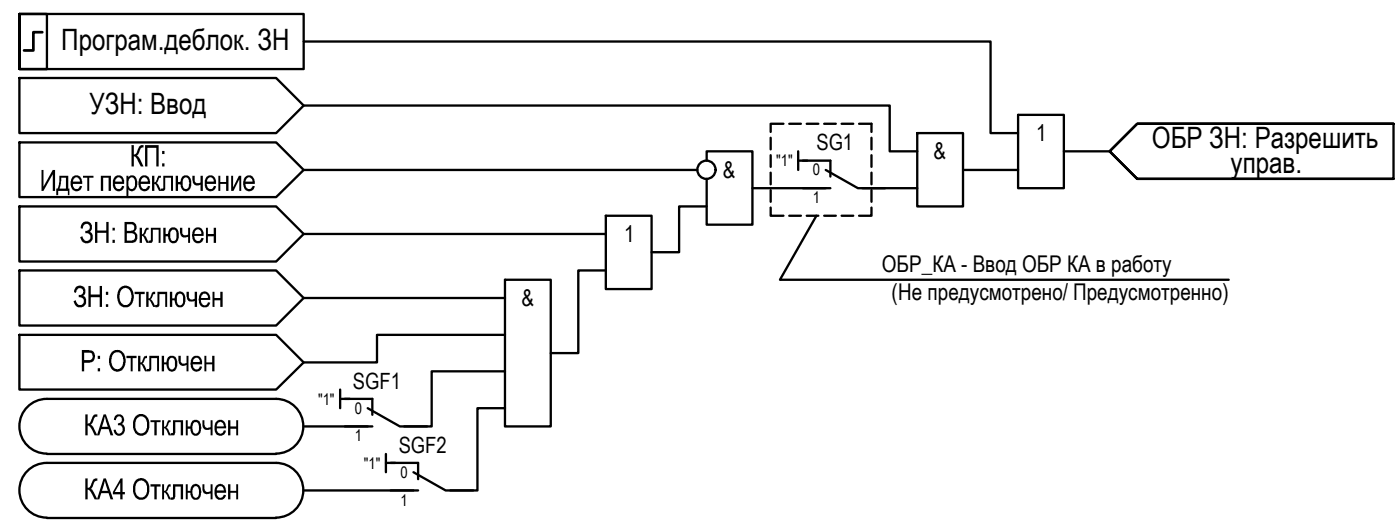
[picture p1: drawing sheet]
<svg xmlns="http://www.w3.org/2000/svg" width="153mm" height="57mm" viewBox="0 0 153 57" stroke-linecap="round" stroke-linejoin="round" font-family="sans-serif">
<!-- layer: 0 -->
<g fill="none" stroke="#000" stroke-width=".25">
<path d="M2.1 15.5h28l3 3-3 3h-28zM2.1 1.5v6h3v-6h-3h31v6h-31zM2.1 8.5h28l3 3-3 3h-28zM33.1 11.5h64v5h3M33.1 4.5h75v10h3M33.1 18.5h43M77.1 17.5v-1h5v8h-5v-5M84.1 15v1.3M84.1 16.9v1.3M84.1 18.8v1.3M85.5 13.5h-1.4v.9M86.1 13.5h1.3"/>
<path d="M87.1 16.5v2M87.1 17.5h1M88.1 13.5h1.2M90 13.5h1.2M91.9 13.5h1.2M93.8 13.5h1.3v.9M95.1 15v1.3M95.1 16.9v1.3M95.1 18.8v1.3M100.1 14.5h5v8h-5zM105.1 18.5h6M111.1 12.5h5v8h-5z"/>
<path d="M116.1 16.5h5M152.1 13.5h-28l-3 3 3 3h28v-6h-28l-3 3 3 3h28M2.1 29.5h28l3 3-3 3h-28zM2.1 22.5h28l3 3-3 3h-28zM2.1 36.5h28l3 3-3 3h-28zM33.1 32.5h22M33.1 25.5h33M55.1 30.5h5v16h-5zM55.1 36.5h-14v3h-8M66.1 23.5h5v8h-5zM66.1 29.5h-3v9h-3M77.1 22.5h-3v5h-3"/>
<path d="M82.1 20.5h8M84.1 22.6v.9h1.4M84.1 20.7v1.3M86.1 23.5h1.3M88.1 23.5h1.2M89.1 23.5l-4 7h49M90 23.5h1.2M91.9 23.5h1.2M94.1 20.5h6M95.1 22.6v.9h-1.3M95.1 20.7v1.3M5.1 43.5a2.98 2.98 0 0 0-3 3 2.98 2.98 0 0 0 3 3"/>
<path d="M5.1 50.5a2.98 2.98 0 0 0-3 3 2.98 2.98 0 0 0 3 3M5.1 43.5h25M5.1 49.5h25M5.1 50.5h25M5.1 56.5h25M30.1 43.5a2.98 2.98 0 0 1 3 3 2.98 2.98 0 0 1-3 3M30.1 50.5a2.98 2.98 0 0 1 3 3 2.98 2.98 0 0 1-3 3M33.1 46.5h7M33.1 53.5h12M37.1 42.5v2M37.1 43.5h1M42.1 49.5v2"/>
<path d="M42.1 50.5h1M55.1 40.5h-8v6h-3M55.1 44.5h-3v9h-3"/>
<circle cx="77.1" cy="18.5" r=".99"/>
</g>
<g fill="#000">
<path d="M4.5 18.5h.2v1.9l1.1-1.9h.2v2.3h-.2v-1.8l-1.1 1.8h-.2zM9.1 19.2h1.1v.2h-.5v1.4h-.2v-1.4h-.4zM11 19.2h1.1v1.6h-.2v-1.4h-.6v1.4h-.3zM16.6 19.2h.2v.7l.3-.3a.44 .44 0 0 1 .5-.4v.2h-.2l-.2 .5-.1 .1 .2 .2 .3 .6h-.2l-.5-.7h-.1v.7h-.2zM17.8 19.2h1.1v1.6h-.2v-1.4h-.7v.8a.4 .4 0 0 1-.3 .6h-.1v-.2l.2-.1zM21 19.2h.3v.3a.39 .39 0 0 0 .1 .5 .39 .39 0 0 0 .5-.1v-.7h.2v1.6h-.2v-.6h-.1a.55 .55 0 0 1-.6 0 .55 .55 0 0 1-.2-.6zM23.8 19.2h.2v.7h.7v-.7h.2v1.6h-.2v-.7h-.7v.7h-.2zM25.2 19.2h.2v1.2l.7-1.2h.2v1.6h-.2v-1.2l-.6 1.2h-.3zM19.5 38.8h.2v.4a.39 .39 0 0 0 .2 .4 .39 .39 0 0 0 .5 0v-.8h.2v1.7h-.2v-.7l-.1 .1a.58 .58 0 0 1-.8-.6zM19.6 24.9h.3v.2a.41 .41 0 0 0 .1 .5 .41 .41 0 0 0 .5 0v-.7h.2v1.6h-.2v-.7l-.1 .1a.55 .55 0 0 1-.5-.1 .55 .55 0 0 1-.3-.5zM20.4 31.8h.2v.4a.4 .4 0 0 0 .2 .4 .4 .4 0 0 0 .5 0v-.8h.2v1.7h-.2v-.6h-.3a.42 .42 0 0 1-.6-.5zM22.3 38.8h.2v.7h.7v-.7h.2v1.7h-.2v-.7h-.7v.7h-.2z"/>
<path d="M22.5 24.9h.2v.6h.6v-.6h.3v1.6h-.3v-.7h-.6v.7h-.2zM23.2 31.8h.2v.7h.6v-.7h.3v1.7h-.3v-.7h-.6v.7h-.2zM22.1 45.8h.2v.3a.39 .39 0 0 0 .1 .5 .39 .39 0 0 0 .5 0h.1v-.8h.2v1.7h-.2v-.7l-.2 .1a.52 .52 0 0 1-.7-.6zM22.1 52.8h.2v.4a.39 .39 0 0 0 .2 .4 .39 .39 0 0 0 .4 0l.1-.8h.2v1.7h-.2v-.7h-.1a.53 .53 0 0 1-.6 0 .53 .53 0 0 1-.2-.5zM24.9 45.8h.2v.7h.7v-.7h.2v1.7h-.2v-.7h-.7v.7h-.2zM24.9 52.8h.2v.8h.7v-.8h.2v1.7h-.2v-.7h-.7v.7h-.2z"/>
<path d="M6.5 19.2h1v1.4h.1v.7h-.2v-.5h-1v.5h-.3v-.7l.2-.1 .1-.3zM6.7 19.4l-.1 .7-.1 .5h.7v-1.2z"/>
<path d="M19.2 19.2h.2v.7h.3l.1-.4a.56 .56 0 0 1 .6-.4 .56 .56 0 0 1 .5 .6v.6a.57 .57 0 0 1-.6 .6 .57 .57 0 0 1-.6-.6v-.2h-.3v.7h-.2zM20.1 19.4l-.2 .3v.2a.48 .48 0 0 0 .5 .7l.2-.2 .1-.5a.41 .41 0 0 0-.5-.5z"/>
<path d="M7.9 19.3a.6 .6 0 0 1 .7-.1 .6 .6 0 0 1 .3 .6l.1 .3h-1a.4 .4 0 0 0 .2 .5 .4 .4 0 0 0 .5-.3h.3l-.1 .1a.6 .6 0 0 1-.6 .5 .6 .6 0 0 1-.6-.6v-.5zM8.1 19.4l-.1 .4h.7a.39 .39 0 0 0-.2-.4 .39 .39 0 0 0-.4 0z"/>
<path d="M12.4 19.4h.1a.6 .6 0 0 1 .7-.2 .6 .6 0 0 1 .3 .7v.2h-1a.45 .45 0 0 0 .2 .4 .45 .45 0 0 0 .5 0l.1-.2h.2l-.1 .4a.7 .7 0 0 1-.8 0 .7 .7 0 0 1-.3-.8zM12.8 19.4l-.2 .2v.2h.7a.4 .4 0 0 0-.5-.4z"/>
<path d="M13.8 19.2h.2v.2a.47 .47 0 0 1 .5-.3 .47 .47 0 0 1 .4 .5l.1 .2-.1 .5a.53 .53 0 0 1-.3 .5 .53 .53 0 0 1-.6-.1v.8h-.2zM14.2 19.4l-.2 .3v.4a.38 .38 0 0 0 .2 .5 .38 .38 0 0 0 .4-.1l.1-.6a.4 .4 0 0 0-.5-.5z"/>
<path d="M15.3 19.3a.64 .64 0 0 1 .8-.1 .64 .64 0 0 1 .3 .7v.2h-1a.39 .39 0 0 0 .2 .5 .39 .39 0 0 0 .5-.2v-.1l.3 .1a.64 .64 0 0 1-.7 .5 .64 .64 0 0 1-.6-.7l.1-.6zM15.6 19.4l-.2 .4h.7a.41 .41 0 0 0-.5-.4z"/>
<path d="M17.7 38.8h.2v.7h.3l.1-.4a.58 .58 0 0 1 .6-.3 .58 .58 0 0 1 .4 .6v.5a.58 .58 0 0 1-.4 .6 .58 .58 0 0 1-.7-.3v-.4h-.3v.7h-.2zM18.6 39.1l-.2 .3v.2a.66 .66 0 0 0 .3 .7 .51 .51 0 0 0 .4-.7 .39 .39 0 0 0-.1-.4 .39 .39 0 0 0-.4-.1z"/>
<path d="M17.8 24.9h.3v.6h.2l.1-.3a.56 .56 0 0 1 .6-.4 .56 .56 0 0 1 .5 .6v.6a.55 .55 0 0 1-.6 .5 .55 .55 0 0 1-.5-.6l-.1-.1h-.2v.7h-.3zM18.8 25.1a1 1 0 0 0 0 1.2 .52 .52 0 0 0 .5-.8 .39 .39 0 0 0-.5-.4z"/>
<path d="M18.5 31.8h.3v.8h.3v-.2a.55 .55 0 0 1 .5-.6 .55 .55 0 0 1 .6 .5v.6l-.1 .4a.55 .55 0 0 1-.7 .2 .55 .55 0 0 1-.3-.6v-.1h-.3v.7h-.3zM19.5 32v.1a1.01 1.01 0 0 0 0 1.2 .43 .43 0 0 0 .5-.6 .44 .44 0 0 0-.4-.7z"/>
<path d="M21 39a.64 .64 0 0 1 .7-.1 .64 .64 0 0 1 .4 .7v.2h-1.1a.4 .4 0 0 0 .3 .5 .4 .4 0 0 0 .5-.3h.3a.63 .63 0 0 1-.8 .6 .63 .63 0 0 1-.5-.8v-.5zM21.3 39.1l-.3 .4h.8a.38 .38 0 0 0-.1-.4 .38 .38 0 0 0-.4 0z"/>
<path d="M21.2 24.9h.2a.69 .69 0 0 1 .8 .8h-1a.41 .41 0 0 0 .2 .5 .41 .41 0 0 0 .5 0l.1-.2h.2a.62 .62 0 0 1-.7 .5 .62 .62 0 0 1-.5-.7v-.5zM21.4 25.1l-.1 .2-.1 .2h.8a.42 .42 0 0 0-.6-.4z"/>
<path d="M21.9 32a.63 .63 0 0 1 .7-.1 .63 .63 0 0 1 .3 .7v.1h-1a.47 .47 0 0 0 .6 .6l.2-.3h.2v.2a.65 .65 0 0 1-.8 .3 .65 .65 0 0 1-.4-.7l.1-.6zM22.2 32l-.2 .2-.1 .3h.8a.4 .4 0 0 0-.5-.5z"/>
<path d="M22.5 19.3h.1a.63 .63 0 0 1 .7 0 .63 .63 0 0 1 .3 .6v.2h-1a.45 .45 0 0 0 .6 .5l.1-.3h.3l-.1 .2a.63 .63 0 0 1-.8 .3 .63 .63 0 0 1-.3-.8v-.4zM22.7 19.4l-.1 .4h.7a.36 .36 0 0 0-.1-.4 .36 .36 0 0 0-.5 0z"/>
<path d="M26.7 19.3h.1a.63 .63 0 0 1 .7-.1 .63 .63 0 0 1 .3 .6v.3h-1a.47 .47 0 0 0 .5 .5l.3-.3 .2 .1a.62 .62 0 0 1-.7 .5 .62 .62 0 0 1-.5-.7l-.1-.4zM27 19.4l-.2 .4h.8a.4 .4 0 0 0-.6-.4z"/>
<path d="M20.3 45.8h.2v.7h.3v-.1a.58 .58 0 0 1 .7-.6 .58 .58 0 0 1 .4 .7l.1 .3-.2 .5a.58 .58 0 0 1-.7 .2 .58 .58 0 0 1-.3-.6v-.1h-.3v.7h-.2zM21.2 46.1l-.2 .2v.4a.46 .46 0 0 0 .5 .6 .87 .87 0 0 0 0-1.2z"/>
<path d="M20.3 52.8h.2v.8h.3l.1-.4a.52 .52 0 0 1 .5-.4 .52 .52 0 0 1 .5 .5l.1 .3-.1 .3a.58 .58 0 0 1-.6 .6 .58 .58 0 0 1-.5-.7h-.3v.7h-.2zM21.3 53l-.3 .3v.4a.57 .57 0 0 0 .5 .6 .69 .69 0 0 0 .2-.9 .37 .37 0 0 0-.4-.4z"/>
<path d="M23.6 46a.6 .6 0 0 1 .7-.1 .6 .6 0 0 1 .3 .6l.1 .2h-1a.41 .41 0 0 0 .1 .5 .41 .41 0 0 0 .5 0l.1-.3 .3 .1-.1 .1a.65 .65 0 0 1-.8 .4 .65 .65 0 0 1-.4-.8l.1-.5zM23.8 46.1l-.1 .3v.1h.7a.39 .39 0 0 0-.1-.4 .39 .39 0 0 0-.5 0z"/>
<path d="M23.6 53l.1-.1a.67 .67 0 0 1 .7 .1 .67 .67 0 0 1 .3 .6v.2h-1a.38 .38 0 0 0 .2 .5 .38 .38 0 0 0 .5-.3h.3l-.1 .2a.64 .64 0 0 1-.8 .3 .64 .64 0 0 1-.4-.7l.1-.5zM23.8 53.1l-.1 .4h.7a.42 .42 0 0 0-.6-.4z"/>
</g>
<path d="M4.6 3.5h-1v2h-1" fill="none" stroke="#000" stroke-width=".3"/>
<path d="M87.6 17.5h3v1.8M90.1 18.5l3.5 2h3M87.6 20.5h3M37.6 43.5h3v1.8M37.6 46.5h3M40.1 44.5l3.5 2h3M42.6 50.5h3v1.8M42.6 53.5h3M45.1 51.5l3.5 2h3" fill="none" stroke="#000" stroke-width=".25"/>
<g font-size="3.2">
<text x="6.7" y="5.5">Програм.деблок. ЗН</text>
<text x="9.8" y="12.5">УЗН: Ввод</text>
<text x="125.7" y="16.2">ОБР ЗН: Разрешить</text>
<text x="14.1" y="18.2">КП</text>
<text x="17.5" y="18.2">:</text>
<text x="134.3" y="18.8">управ.</text>
<text x="8.6" y="26.5">ЗН : Включен</text>
<text x="7.9" y="33.5">ЗН : Отключен</text>
<text x="8.7" y="40.5">Р: Отключен</text>
<text x="9.1" y="47.5">КА 3 Отключен</text>
<text x="9.1" y="54.5">КА 4 Отключен</text>
</g>
<g font-size="2.5">
<text x="101.9" y="17.4">&amp;</text>
<text x="113.1" y="15.4">1</text>
<text x="78.9" y="19.4">&amp;</text>
<text x="68.1" y="26.4">1</text>
<text x="96.3" y="29.7">ОБР_КА - Ввод ОБР КА в работу</text>
<text x="56.9" y="33.4">&amp;</text>
<text x="97.3" y="32.7">(Не предусмотрено/ Предусмотренно)</text>
</g>
<g font-size="2.4">
<text x="89.1" y="16.4">SG1</text>
<text x="38.5" y="42.4">SGF1</text>
<text x="43.5" y="49.4">SGF2</text>
</g>
<g font-size="1.7">
<text x="84.7" y="18.2">&quot;1&quot;</text>
<text x="88.7" y="19.1">0</text>
<text x="88.7" y="22.1">1</text>
<text x="34.7" y="44.2">&quot;1&quot;</text>
<text x="38.7" y="45.1">0</text>
<text x="38.7" y="48.1">1</text>
<text x="39.7" y="51.1">&quot;1&quot;</text>
<text x="43.7" y="52.2">0</text>
<text x="43.7" y="55.2">1</text>
</g>
</svg>
